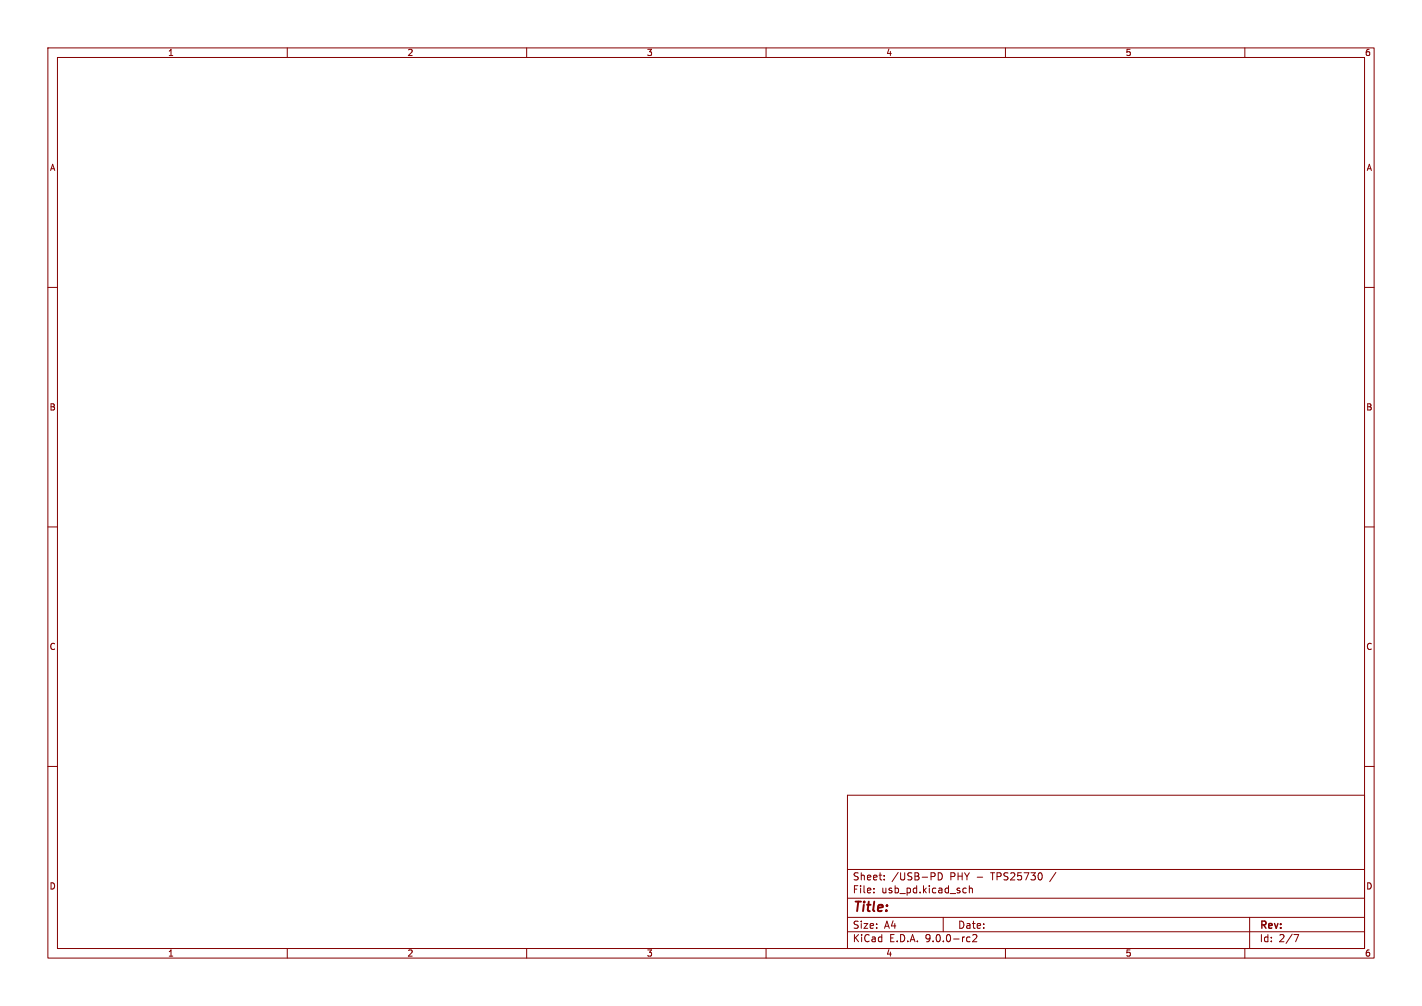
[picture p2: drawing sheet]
<svg xmlns="http://www.w3.org/2000/svg" width="297mm" height="210mm" viewBox="0 0 297 210" stroke-linecap="round" stroke-linejoin="round" font-family="sans-serif">
<g fill="none" stroke="#840000" stroke-width=".21">
<path d="M10 10h277v190h-277zM12 12h273v186h-273zM60 10v2M110 10v2M160 10v2M210 10v2M260 10v2M10 60h2M285 60h2M10 110h2M285 110h2M10 160h2"/>
<path d="M177 166h108v32h-108zM285 160h2M60 198v2M110 198v2M160 198v2M177 194.5h108M177 191.5h108M177 187.5h108M177 181.5h108M182.5 186.3v.1M182.5 185.5v.1M184.7 183.6v.1"/>
<path d="M184.7 182.8v.1M196 182.2a.76 .76 0 0 1 .8 .7 .76 .76 0 0 1-.8 .8zM197 191.5v3M201.4 185.4l.4 .1M201.8 186.3l-.4 .1M202.2 195.6l.4 .1M202.5 185.5l.2-.1 .3 .1 .1 .9M202.5 184.9v1.5M202.6 196.5l-.4 .1M203.2 195.2l.5-.1 .3 .4-.9 1.1h.9M210 198v2M260 198v2"/>
<path d="M261 191.5v6.5M270.2 195.1h1l-.6 1.5"/>
</g>
<text font-size="2.8" fill="#840000" x="178" y="190.9">Title:</text>
<g font-size="2.1" fill="#840000">
<text x="178" y="184">Sheet:</text>
<text x="186.2" y="184">/USB-PD</text>
<text x="198.5" y="184">PHY -</text>
<text x="207.3" y="184">TPS25730</text>
<text x="219.8" y="184">/</text>
<text x="178" y="186.7">File:</text>
<text x="184.1" y="186.7">usb_pd.kicad_sch</text>
<text x="178" y="196.9">KiCad</text>
<text x="178" y="194.1">Size:</text>
<text x="184.7" y="194.1">A4</text>
<text x="185.7" y="196.9">E.D.A.</text>
<text x="193.3" y="196.9">9.0.0-rc2</text>
<text x="200" y="194.1">Date:</text>
<text x="263" y="194.3">Rev:</text>
<text x="263" y="196.9">Id:</text>
<text x="267.1" y="196.9">2/7</text>
</g>
<g font-size="1.8" fill="#840000">
<text x="35" y="11.9">1</text>
<text x="85" y="11.9">2</text>
<text x="135" y="11.9">3</text>
<text x="185" y="11.9">4</text>
<text x="235" y="11.9">5</text>
<text x="285" y="11.9">6</text>
<text x="10.3" y="35.9">A</text>
<text x="285.3" y="35.9">A</text>
<text x="10.3" y="85.9">B</text>
<text x="285.3" y="85.9">B</text>
<text x="10.3" y="135.9">C</text>
<text x="285.3" y="135.9">C</text>
<text x="10.3" y="185.9">D</text>
<text x="285.3" y="185.9">D</text>
<text x="35" y="199.9">1</text>
<text x="85" y="199.9">2</text>
<text x="135" y="199.9">3</text>
<text x="185" y="199.9">4</text>
<text x="235" y="199.9">5</text>
<text x="285" y="199.9">6</text>
</g>
</svg>
